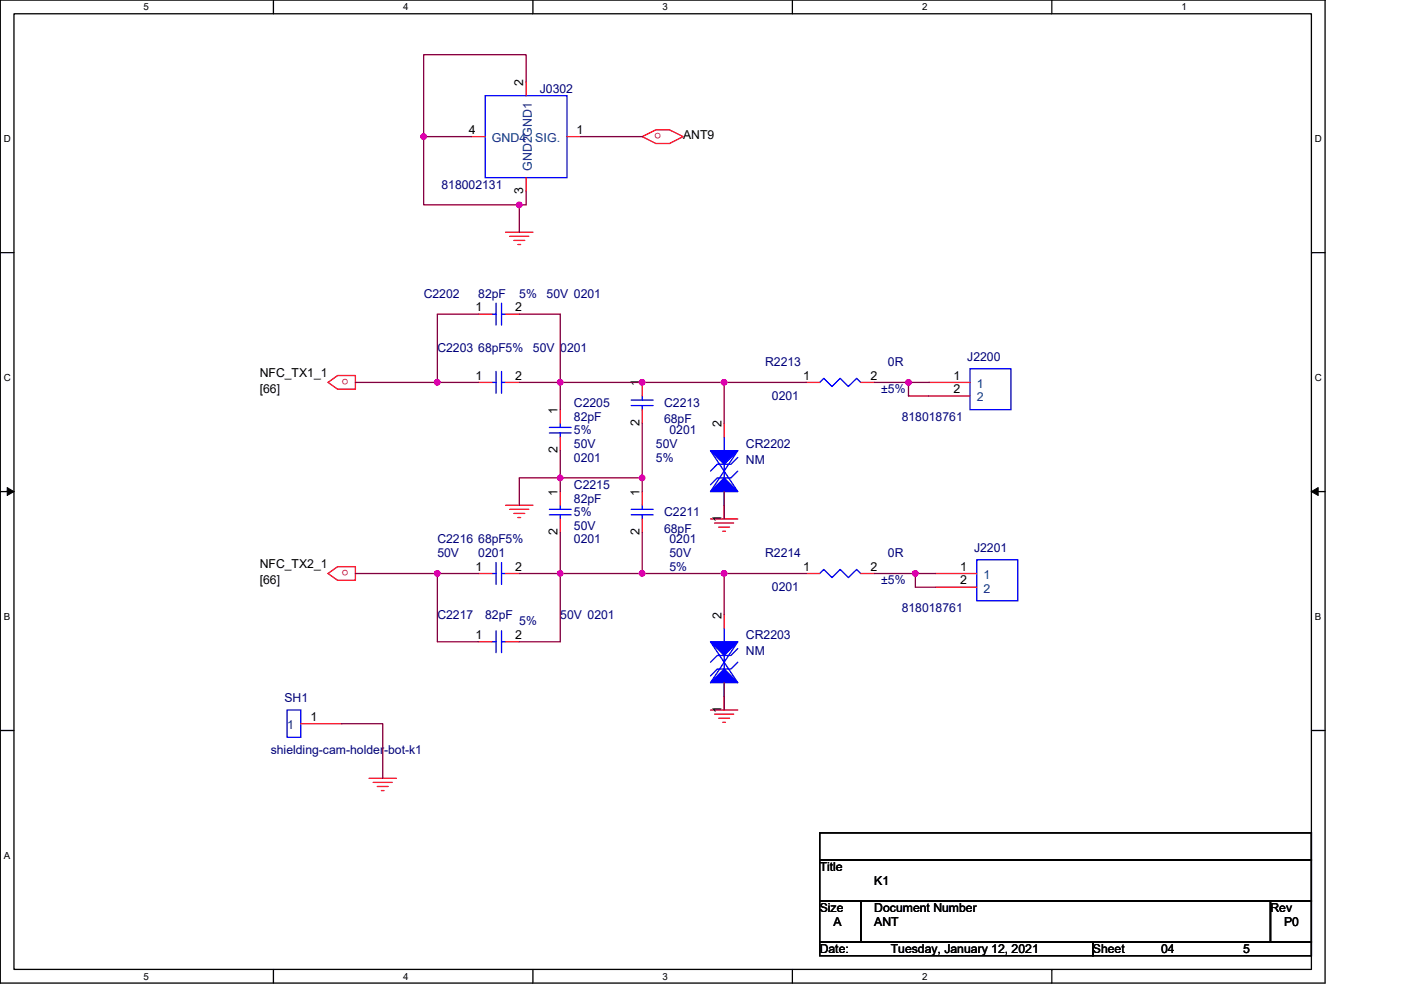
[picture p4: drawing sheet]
<svg xmlns="http://www.w3.org/2000/svg" width="297mm" height="210mm" viewBox="0 0 297 210" stroke-linecap="round" stroke-linejoin="round" font-family="sans-serif">
<path d="M.1 0h280.8v208.5h-280.8zM3 2.9h275v202.7h-275z" fill="none" stroke="#000" stroke-width=".28"/>
<g fill="#fff">
<path d="M30.5 .3h1.1v2.3h-1.1z"/>
<path d="M30.5 205.9h1.1v2.3h-1.1z"/>
</g>
<path d="M58 0v2.9M58 205.6v2.9" fill="none" stroke="#000" stroke-width=".28"/>
<g fill="#fff">
<path d="M85.5 .3h1.1v2.3h-1.1z"/>
<path d="M85.5 205.9h1.1v2.3h-1.1z"/>
</g>
<path d="M113 0v2.9M113 205.6v2.9" fill="none" stroke="#000" stroke-width=".28"/>
<g fill="#fff">
<path d="M140.5 .3h1.1v2.3h-1.1z"/>
<path d="M140.5 205.9h1.1v2.3h-1.1z"/>
</g>
<path d="M168 0v2.9M168 205.6v2.9" fill="none" stroke="#000" stroke-width=".28"/>
<g fill="#fff">
<path d="M195.5 .3h1.2v2.3h-1.2z"/>
<path d="M195.5 205.9h1.2v2.3h-1.2z"/>
</g>
<path d="M223 0v2.9M223 205.6v2.9" fill="none" stroke="#000" stroke-width=".28"/>
<g fill="#fff">
<path d="M250.5 .3h1.2v2.3h-1.2z"/>
<path d="M.8 28.3h1.5v2.3h-1.5z"/>
<path d="M278.8 28.3h1.5v2.3h-1.5z"/>
<path d="M.8 78.9h1.5v2.3h-1.5z"/>
<path d="M278.8 78.9h1.5v2.3h-1.5z"/>
</g>
<path d="M.1 53.6h2.9M278 53.6h2.9" fill="none" stroke="#000" stroke-width=".28"/>
<g fill="#fff">
<path d="M.8 129.6h1.4v2.3h-1.4z"/>
<path d="M278.8 129.6h1.4v2.3h-1.4z"/>
</g>
<path d="M.1 104.3h2.9M278 104.3h2.9" fill="none" stroke="#000" stroke-width=".28"/>
<path d="M1.5 103.4l1.5 .9-1.5 .8zM278 104.3l1.5-.9v1.7z" fill="#000" stroke="#000" stroke-width=".21"/>
<path d="M.8 180.3h1.4v2.3h-1.4z" fill="#fff"/>
<path d="M.1 154.9h2.9M278 154.9h2.9M173.8 176.7h104.2v5.8h-104.2zM173.8 191.1h8.7v8.7h-8.7zM173.8 199.8h57.9v2.9h-57.9zM173.8 182.5h104.2v8.6h-104.2zM182.5 191.1h86.9v8.7h-86.9zM231.7 199.8h46.3v2.9h-46.3zM269.4 191.1h8.6v8.7h-8.6z" fill="none" stroke="#000" stroke-width=".28"/>
<g fill="none" stroke="#f00" stroke-width=".28">
<path d="M111.5 17.4v2.9M100 29h2.9M111.5 37.7v2.9M120.2 29h2.9M136.2 29l2.9-1.5h2.8l2.9 1.5-2.9 1.4h-2.8zM107.2 49.3h5.8M108.1 50.1h4M108.9 51h2.3M109.8 51.9h.6M101.4 66.6h2.9M107.2 66.6h2.9M69.6 81.1l2-1.4h3.8v2.8h-3.8z"/>
<path d="M101.4 81.1h2.9M107.2 81.1h2.9M118.8 86.9v2.9M118.8 92.7v2.9M136.2 81.1v2.9M136.2 86.9v2.9M153.5 89.8v2.9M170.9 81.1h2.9M182.5 81.1h2.9M197 81.1h8.7M197 84h8.7M107.2 107.2h5.8"/>
<path d="M108.1 108h4M108.9 108.9h2.3M109.8 109.8h.6M118.8 104.3v2.9M118.8 110.1v2.8M136.2 104.3v2.9M136.2 110.1v2.8M150.6 110.1h5.8M151.5 110.9h4.1M152.4 111.8h2.3M153.2 112.7h.6M153.5 107.2v2.9"/>
<path d="M69.6 121.6l2-1.4h3.8v2.9h-3.8zM101.4 136.1h2.9M101.4 121.6h2.9M107.2 136.1h2.9M107.2 121.6h2.9M153.5 130.3v2.9M170.9 121.6h2.9M182.5 121.6h2.9M198.4 121.6h8.7M198.4 124.5h8.7M63.8 153.5h8.7M150.6 150.6h5.8"/>
<path d="M151.5 151.5h4.1M152.4 152.3h2.3M153.2 153.2h.6M153.5 147.7v2.9M78.2 165.1h5.8M79.1 165.9h4.1M80 166.8h2.3M80.9 167.7h.5"/>
</g>
<g fill="none" stroke="#00f" stroke-width=".28">
<path d="M102.9 20.3h17.3v17.4h-17.3zM104.3 66.6h.9M105.2 78.8v4.6M105.2 64.3v4.6M106.3 78.8v4.6M106.3 64.3v4.6M106.3 66.6h.9M205.7 78.2h8.6v8.7h-8.6zM104.3 81.1h.9M106.3 81.1h.9M116.5 90.7h4.6M116.5 91.8h4.6"/>
<path d="M118.8 89.8v.9M118.8 91.8v.9M133.8 84.9h4.7M133.8 86h4.7M136.2 84v.9M136.2 86v.9M150.6 95.6l5.8 8.7M153.5 98.5v2.9M153.5 92.7v2.9M156.4 99.9l-1.4 1.5h-2.9l-1.5 1.4M156.4 95.6l-5.8 8.7M156.4 97l-1.4 1.5h-2.9l-1.5 1.4"/>
<path d="M173.8 81.1l.9-.9 1.7 1.8 1.7-1.8 1.8 1.8 1.7-1.8 .9 .9M105.2 119.3v4.7M106.3 119.3v4.7M116.5 108h4.6M116.5 109.2h4.6M118.8 107.2v.8M118.8 109.2v.9M133.8 108h4.7M133.8 109.2h4.7M136.2 107.2v.8M136.2 109.2v.9M153.5 104.3v2.9"/>
<path d="M207.1 118.7h8.7v8.7h-8.7zM104.3 136.1h.9M104.3 121.6h.9M105.2 133.8v4.6M106.3 133.8v4.6M106.3 136.1h.9M106.3 121.6h.9M150.6 136.1l5.8 8.7M153.5 139v2.9M153.5 133.2v2.9M156.4 136.1l-5.8 8.7M156.4 137.6l-1.4 1.4h-2.9l-1.5 1.5"/>
<path d="M173.8 121.6l.9-.8 1.7 1.7 1.7-1.7 1.8 1.7 1.7-1.7 .9 .8M60.9 150.6h2.9v5.8h-2.9zM153.5 144.8v2.9M156.4 140.5l-1.4 1.4h-2.9l-1.5 1.5"/>
</g>
<g fill="#00f" stroke="#00f" stroke-width=".28">
<path d="M153.5 101.4l2.9 2.9h-5.8z" fill-rule="evenodd"/>
<path d="M150.6 95.6h5.8l-2.9 2.9z" fill-rule="evenodd"/>
<path d="M153.5 141.9l2.9 2.9h-5.8z" fill-rule="evenodd"/>
<path d="M150.6 136.1h5.8l-2.9 2.9z" fill-rule="evenodd"/>
</g>
<g fill="none" stroke="#800040" stroke-width=".28">
<path d="M111.5 17.4v-5.8h-21.7v17.4M89.8 29h10.2M89.8 29v14.5h20.3M123.1 29h13.1M110.1 43.5v5.8M111.5 40.6v2.9h-1.4M101.4 66.6h-8.7v14.5M110.1 66.6h8.7v14.5M75.4 81.1h17.3M92.7 81.1h8.7M110.1 81.1h8.7M118.8 95.6v5.8"/>
<path d="M118.8 81.1v5.8M118.8 81.1h34.7M136.2 89.8v11.6M153.5 81.1h17.4M153.5 81.1v8.7M185.4 81.1h7.2M192.6 81.1h4.4M192.6 81.1v2.9h4.4M118.8 101.4h-8.7v5.8M118.8 101.4v2.9M118.8 112.9v8.7M118.8 101.4h17.4"/>
<path d="M136.2 101.4v2.9M136.2 112.9v8.7M153.5 104.3v5.8M75.4 121.6h17.3M92.7 121.6h8.7M92.7 121.6v14.5h8.7M110.1 121.6h8.7M118.8 121.6v14.5h-8.7M118.8 121.6h17.4M136.2 121.6h17.3M153.5 121.6v8.7M153.5 121.6h17.4"/>
<path d="M185.4 121.6h8.7M194.1 121.6v2.9h4.3M194.1 121.6h4.3M72.5 153.5h8.6v11.6M153.5 144.8v5.8"/>
</g>
<g fill="#f0f" stroke="#f0f" stroke-width=".28">
<circle cx="92.7" cy="81.1" r=".57"/>
<circle cx="118.8" cy="81.1" r=".57"/>
<circle cx="136.1" cy="81.1" r=".57"/>
<circle cx="153.5" cy="81.1" r=".57"/>
<circle cx="192.6" cy="81.1" r=".57"/>
<circle cx="118.8" cy="101.4" r=".57"/>
<circle cx="136.1" cy="101.4" r=".57"/>
<circle cx="92.7" cy="121.6" r=".57"/>
<circle cx="118.8" cy="121.6" r=".57"/>
<circle cx="153.5" cy="121.6" r=".57"/>
<circle cx="136.1" cy="121.6" r=".57"/>
<circle cx="194.1" cy="121.6" r=".57"/>
<circle cx="89.8" cy="29" r=".57"/>
<circle cx="110.1" cy="43.5" r=".57"/>
</g>
<g font-size="2.6">
<text x="111" y="18.3" transform="rotate(-90 111 18.3)">2</text>
<text x="99.4" y="28.4">4</text>
<text x="122.3" y="28.4">1</text>
<text x="144.8" y="29.6">ANT9</text>
<text x="111" y="41.2" transform="rotate(-90 111 41.2)">3</text>
<text x="100.8" y="66">1</text>
<text x="109.2" y="66">2</text>
<text x="55.1" y="79.9">NFC_TX1_1</text>
<text x="55.1" y="83.4">[66]</text>
<text x="100.8" y="80.5">1</text>
<text x="109.2" y="80.5">2</text>
<text x="135.6" y="82" transform="rotate(-90 135.6 82)">1</text>
<text x="170.3" y="80.5">1</text>
<text x="184.5" y="80.5">2</text>
<text x="202.2" y="80.5">1</text>
<text x="202.2" y="83.4">2</text>
<text x="118.2" y="87.8" transform="rotate(-90 118.2 87.8)">1</text>
<text x="135.6" y="90.4" transform="rotate(-90 135.6 90.4)">2</text>
<text x="152.9" y="90.7" transform="rotate(-90 152.9 90.7)">2</text>
<text x="118.2" y="96.2" transform="rotate(-90 118.2 96.2)">2</text>
<text x="118.2" y="105.1" transform="rotate(-90 118.2 105.1)">1</text>
<text x="135.6" y="105.1" transform="rotate(-90 135.6 105.1)">1</text>
<text x="118.2" y="113.6" transform="rotate(-90 118.2 113.6)">2</text>
<text x="135.6" y="113.6" transform="rotate(-90 135.6 113.6)">2</text>
<text x="152.9" y="110.7" transform="rotate(-90 152.9 110.7)">1</text>
<text x="55.1" y="120.5">NFC_TX2_1</text>
<text x="55.1" y="124">[66]</text>
<text x="100.8" y="121.1">1</text>
<text x="109.2" y="121.1">2</text>
<text x="170.3" y="121.1">1</text>
<text x="184.5" y="121.1">2</text>
<text x="203.6" y="121.1">1</text>
<text x="203.6" y="124">2</text>
<text x="152.9" y="131.2" transform="rotate(-90 152.9 131.2)">2</text>
<text x="100.8" y="135.5">1</text>
<text x="109.2" y="135.5">2</text>
<text x="65.8" y="152.9">1</text>
<text x="152.9" y="151.2" transform="rotate(-90 152.9 151.2)">1</text>
<text x="173.8" y="184.8">Title</text>
<text x="185.4" y="187.7">K1</text>
<text x="173.8" y="193.5">Size</text>
<text x="176.7" y="196.4">A</text>
<text x="185.4" y="193.5">Document Number</text>
<text x="185.4" y="196.4">ANT</text>
<text x="269.4" y="193.5">Rev</text>
<text x="272.2" y="196.4">P0</text>
<text x="173.8" y="202.1">Date:</text>
<text x="188.9" y="202.1">Tuesday, January 12, 2021</text>
<text x="231.7" y="202.1">Sheet</text>
<text x="246.2" y="202.1">04</text>
<text x="263.6" y="202.1">5</text>
</g>
<g font-size="2.6" fill="#000080">
<text x="114.4" y="19.7">J0302</text>
<text x="93.6" y="40">818002131</text>
<text x="89.8" y="63.2">C2202</text>
<text x="101.4" y="63.2">82pF</text>
<text x="110.1" y="63.2">5%</text>
<text x="115.9" y="63.2">50V 0201</text>
<text x="92.7" y="74.7">C2203 68pF5%</text>
<text x="113" y="74.7">50V 0201</text>
<text x="162.2" y="77.6">R2213</text>
<text x="188.3" y="77.6">0R</text>
<text x="205.1" y="76.5">J2200</text>
<text x="186.8" y="83.4">±5%</text>
<text x="121.7" y="86.3">C2205</text>
<text x="121.7" y="89.2">82pF</text>
<text x="140.8" y="86.3">C2213</text>
<text x="140.8" y="89.8">68pF</text>
<text x="163.7" y="84.9">0201</text>
<text x="191.2" y="89.2">818018761</text>
<text x="121.7" y="95">50V</text>
<text x="121.7" y="92.1">5%</text>
<text x="139.1" y="95">50V</text>
<text x="141.9" y="92.1">0201</text>
<text x="158.2" y="95">CR2202</text>
<text x="121.7" y="97.9">0201</text>
<text x="139.1" y="97.9">5%</text>
<text x="158.2" y="98.5">NM</text>
<text x="121.7" y="103.7">C2215</text>
<text x="121.7" y="106.6">82pF</text>
<text x="121.7" y="112.4">50V</text>
<text x="121.7" y="109.5">5%</text>
<text x="140.8" y="109.5">C2211</text>
<text x="140.8" y="113">68pF</text>
<text x="92.7" y="115.3">C2216 68pF5%</text>
<text x="92.7" y="118.2">50V</text>
<text x="101.4" y="118.2">0201</text>
<text x="121.7" y="115.3">0201</text>
<text x="141.9" y="115.3">0201</text>
<text x="141.9" y="118.2">50V</text>
<text x="162.2" y="118.2">R2214</text>
<text x="188.3" y="118.2">0R</text>
<text x="206.5" y="117">J2201</text>
<text x="141.9" y="121.1">5%</text>
<text x="163.7" y="125.4">0201</text>
<text x="186.8" y="124">±5%</text>
<text x="92.7" y="131.2">C2217</text>
<text x="102.9" y="131.2">82pF</text>
<text x="118.8" y="131.2">50V 0201</text>
<text x="191.2" y="129.8">818018761</text>
<text x="110.1" y="132.7">5%</text>
<text x="158.2" y="135.6">CR2203</text>
<text x="158.2" y="139">NM</text>
<text x="60.3" y="148.9">SH1</text>
<text x="57.4" y="159.9">shielding-cam-holder-bot-k1</text>
</g>
<g font-size="2.6" fill="#f00">
<text x="140.2" y="28.3" transform="rotate(180 140.2 28.3)">o</text>
<text x="73.9" y="80.4" transform="rotate(180 73.9 80.4)">o</text>
<text x="73.9" y="120.9" transform="rotate(180 73.9 120.9)">o</text>
</g>
<g font-size="2.6" fill="#004080">
<text x="104.3" y="30.1">GND4</text>
<text x="113.5" y="30.1">SIG.</text>
<text x="112.8" y="36.2" transform="rotate(-90 112.8 36.2)">GND2GND1</text>
<text x="207.1" y="82.3">1</text>
<text x="207.1" y="85.2">2</text>
<text x="208.5" y="122.8">1</text>
<text x="208.5" y="125.7">2</text>
<text x="60.9" y="154.7">1</text>
</g>
<g font-size="2.1">
<text x="30.5" y="2.2">5</text>
<text x="85.5" y="2.2">4</text>
<text x="140.5" y="2.2">3</text>
<text x="195.5" y="2.2">2</text>
<text x="250.5" y="2.2">1</text>
<text x=".8" y="30.1">D</text>
<text x="278.8" y="30.1">D</text>
<text x=".8" y="80.8">C</text>
<text x="278.8" y="80.8">C</text>
<text x=".8" y="131.4">B</text>
<text x="278.8" y="131.4">B</text>
<text x=".8" y="182.1">A</text>
<text x="30.5" y="207.8">5</text>
<text x="85.5" y="207.8">4</text>
<text x="140.5" y="207.8">3</text>
<text x="195.5" y="207.8">2</text>
</g>
</svg>
